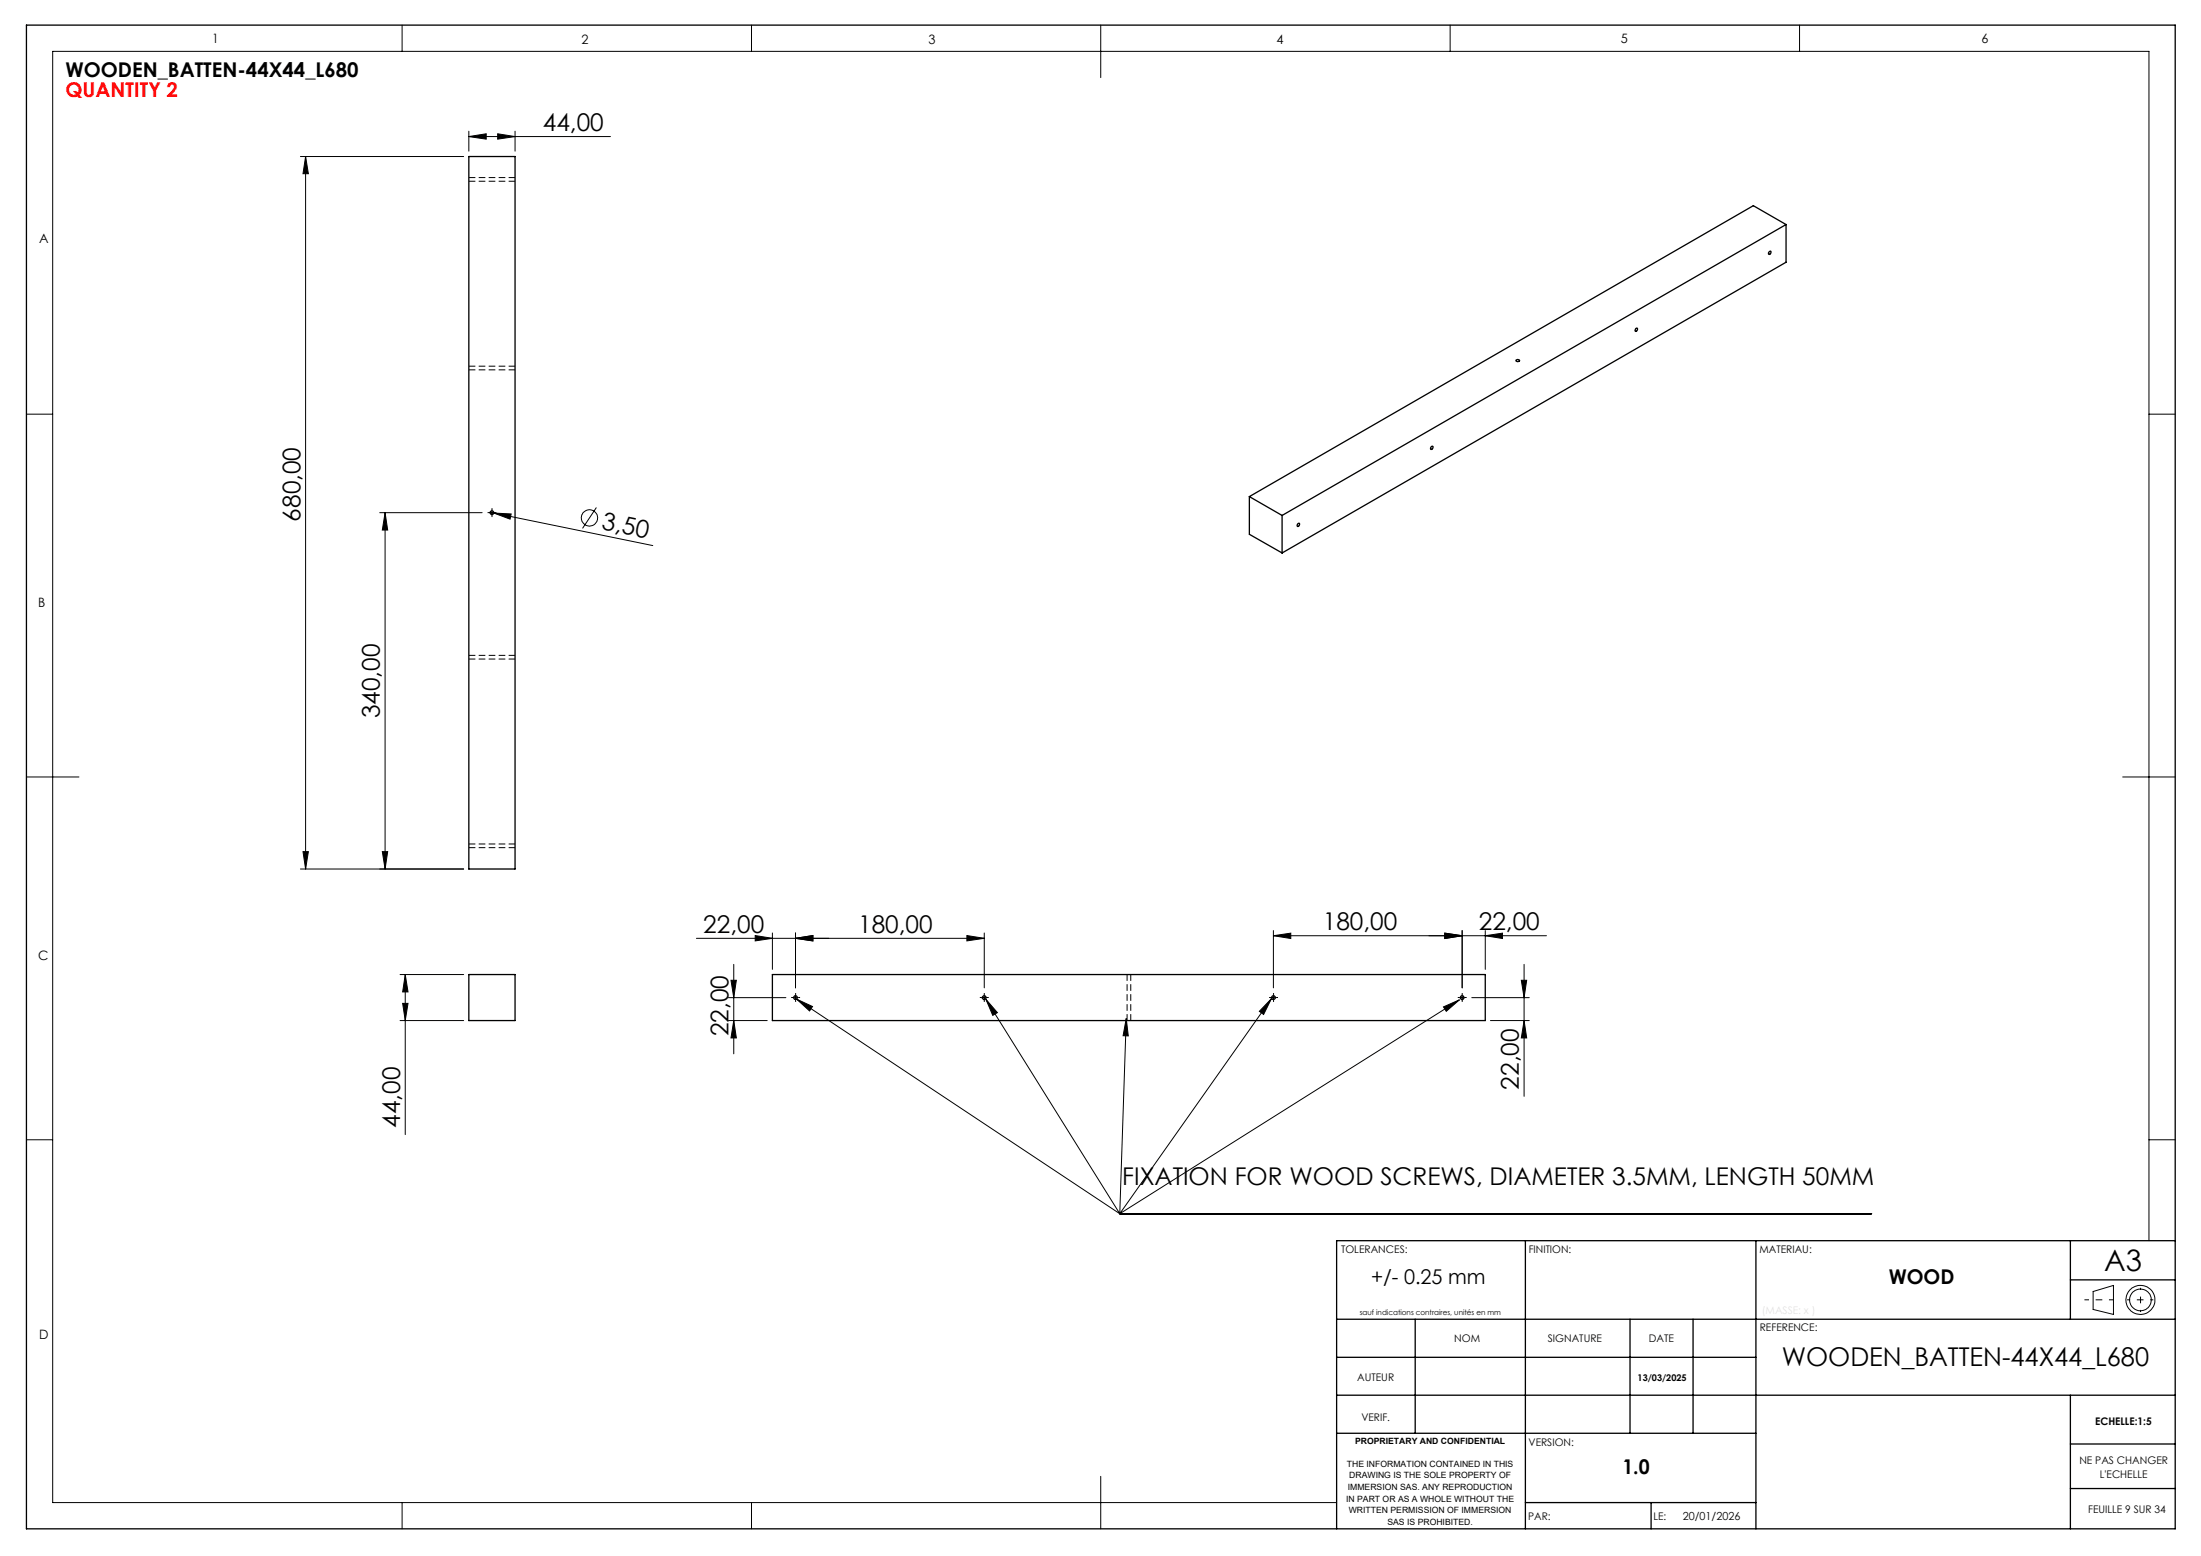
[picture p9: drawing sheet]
<svg xmlns="http://www.w3.org/2000/svg" width="420mm" height="297mm" viewBox="0 0 420 297" stroke-linecap="round" stroke-linejoin="round" font-family="sans-serif">
<g fill="none" stroke="#000" stroke-width=".25">
<path d="M5 4.8h410.1v287h-410.1zM89.5 29.9h8.8v136h-8.8zM337.6 48l.2-.1a.32 .32 0 0 1 .1 .5 .32 .32 0 0 1-.4 .1zM340.8 42.9v7.2l-96.1 55.4M340.8 42.9l-96.1 55.5M340.8 42.9l-6.2-3.6-96.2 55.5M289.3 68.8a.39 .39 0 0 1 .6 .1 .39 .39 0 0 1-.6-.1zM312.1 62.7l.2-.1a.33 .33 0 0 1 .1 .4 .33 .33 0 0 1-.4 .2zM238.4 94.8l6.3 3.6M238.4 94.8v7.2l6.3 3.5M244.7 98.4v7.1M247.6 100l.3-.1a.33 .33 0 0 1 0 .4 .33 .33 0 0 1-.4 .1z"/>
<path d="M273.1 85.3l.2-.1a.32 .32 0 0 1 .1 .4 .32 .32 0 0 1-.4 .1zM89.5 186h8.8v8.8h-8.8zM147.4 186h136v8.8h-136zM291.1 236.8v55M335.1 236.8v55M395.1 236.8v15M415.1 236.8h-160v55M255.1 251.8h160M255.1 259.1h80M270.1 251.8v21.8M311 251.8v21.8M323.1 251.8v21.8"/>
<path d="M395.1 244.3h20M255.1 266.3h160M255.1 273.6h80M395.1 275.6h20M395.1 266.3v25.5M291.1 286.8h44M315.1 286.8v5M395.1 284.1h20"/>
<circle cx="93.9" cy="97.9" r=".35"/>
<circle cx="151.8" cy="190.4" r=".35"/>
<circle cx="187.8" cy="190.4" r=".36"/>
<circle cx="243" cy="190.4" r=".35"/>
<circle cx="279" cy="190.4" r=".35"/>
</g>
<path d="M89.5 34.6h8.8M98.3 33.9h-8.8M89.5 70.6h8.8M98.3 69.9h-8.8M89.5 125.8h8.8M98.3 125.1h-8.8M89.5 161.8h8.8M98.3 161.1h-8.8M215.1 186v8.8M215.8 194.8v-8.8" fill="none" stroke="#000" stroke-width=".19" stroke-dasharray="1.3 .6" stroke-linecap="butt"/>
<g fill="none" stroke="#000" stroke-width=".19">
<path d="M76.7 4.8v5M143.4 4.8v5M210 4.8v10M276.7 4.8v5M343.4 4.8v5M57.3 29.9h31.2M58.3 29.9l.5 3.3h-1zM58.3 29.9v136M89.5 26.1l3.3-.6v1.1zM89.5 25v3.9M89.5 26.1h27M95 25.5l3.3 .6-3.3 .5z"/>
<path d="M98.3 25v3.9M5 79.1h5.1M410.1 79.1h5M72.5 97.9h19.5M73.5 97.9l.5 3.3h-1zM73.5 97.9v68M93.4 97.9h1M93.5 97.8l.7 .1M93.9 97.4v1M94.2 97.9l3.3 .2-.2 1zM94.2 97.9l30.4 6.2M113.8 96.9l-2.6 4"/>
<path d="M5 148.3h10.1M405.1 148.3h10M57.3 165.9h31.2M57.8 162.6h1l-.5 3.3zM73 162.6h1l-.5 3.3zM132.9 179.1h54.9M144.1 178.6l3.3 .5-3.3 .5zM147.4 178.1v6.9M151.8 179.1l3.3-.5v1zM151.8 178.1v10.5M184.5 178.6l3.3 .5-3.3 .5zM187.8 178.1v10.5"/>
<path d="M243 178.6l3.3-.5v1zM243 177.6v11M243 178.6h52.1M275.7 178.1l3.3 .5-3.3 .5zM279 177.6v11M283.4 178.6l3.3-.5v1zM283.4 177.6v7.4M76.3 186h12.2M76.3 194.8h12.2M76.8 191.5h1.1l-.6 3.3zM77.3 186l.6 3.3h-1.1zM77.3 186v30.6"/>
<path d="M139 194.8h7.4M139 190.4h11M139.5 187.1h1l-.5 3.3zM140 194.8l.5 3.3h-1zM140 184.1v17.1M151.3 190.4h1M151.8 189.9v1M152 190.7l3 1.4-.5 .9zM152 190.7l61.7 41M187.3 190.4h1M187.8 189.9v1M188.1 190.7l2.2 2.6-.9 .5z"/>
<path d="M188.1 190.7l25.6 41M214.9 194.4l.4 3.3h-1zM214.9 194.4l-1.2 37.3M242.5 190.4h1M242.6 190.6l-1.5 3-.8-.6zM242.6 190.6l-28.9 41.1M243 189.9v1M275.4 192.2l3.1-1.4-2.5 2.2zM278.5 190.8l-64.8 40.9M278.5 190.4h1M279 189.9v1M280.8 190.4h11"/>
<path d="M284.4 194.8h7.4M290.3 187.1h1l-.5 3.3zM290.8 194.8l.5 3.3h-1zM290.8 184.1v25.2M5 217.6h5.1M410.1 217.6h5M213.7 231.7h143.5M410.1 236.8v-227h-400v277h245M399.4 246.5l3.9-1.1v5.5l-3.9-1zM76.7 286.8v5M143.4 286.8v5M210 281.8v10"/>
<circle cx="112.5" cy="98.9" r="1.56"/>
<circle cx="408.4" cy="248.1" r="2.08"/>
<circle cx="408.4" cy="248.1" r="2.78"/>
</g>
<g fill="none" stroke="#000" stroke-width=".19" stroke-dasharray="30.5 1.3 1.3 1.3" stroke-linecap="butt">
<path d="M93.4 97.8h-.4M93.9 97.3v-.3M93.9 98.3v.4M94.4 97.8h.3M151.3 190.4h-.3M151.8 189.9v-.4M151.8 190.9v.3M152.3 190.4h.4M187.3 190.4h-.3M187.8 189.9v-.4M187.8 190.9v.3M188.3 190.4h.4"/>
<path d="M242.5 190.4h-.3M243 189.9v-.4M243 190.9v.3M243.5 190.4h.4M278.5 190.4h-.3M279 189.9v-.4M279 190.9v.3M279.5 190.4h.4"/>
</g>
<path d="M397.8 248.1h5.5" fill="none" stroke="#000" stroke-width=".19" stroke-dasharray="30.5 1.3 1.3 1.3" stroke-dashoffset="29.6" stroke-linecap="butt"/>
<path d="M408.5 245.8v4.6" fill="none" stroke="#000" stroke-width=".19" stroke-dasharray="30.5 1.3 1.3 1.3" stroke-dashoffset="30.1" stroke-linecap="butt"/>
<path d="M405.9 248.1h5" fill="none" stroke="#000" stroke-width=".19" stroke-dasharray="30.5 1.3 1.3 1.3" stroke-dashoffset="29.9" stroke-linecap="butt"/>
<g fill="#000">
<path d="M94.2 97.9l3.3 .2-.2 1z"/>
<path d="M95 25.5l3.3 .6-3.3 .5zM89.5 26.1l3.3-.6v1.1zM151.8 179.1l3.3-.5v1zM144.1 178.6l3.3 .5-3.3 .5z"/>
<path d="M57.8 162.6h1l-.5 3.3zM58.3 29.9l.5 3.3h-1z"/>
<path d="M151.8 179.1l3.3-.5v1zM184.5 178.6l3.3 .5-3.3 .5zM243 178.6l3.3-.5v1zM275.7 178.1l3.3 .5-3.3 .5zM152 190.7l3 1.4-.5 .9zM188.1 190.7l2.2 2.6-.9 .5zM214.9 194.4l.4 3.3h-1zM242.6 190.6l-1.5 3-.8-.6zM275.4 192.2l3.1-1.4-2.5 2.2z"/>
<path d="M275.7 178.1l3.3 .5-3.3 .5zM283.4 178.6l3.3-.5v1z"/>
<path d="M77.3 186l.6 3.3h-1.1zM76.8 191.5h1.1l-.6 3.3zM73.5 97.9l.5 3.3h-1zM73 162.6h1l-.5 3.3zM290.3 187.1h1l-.5 3.3zM290.8 194.8l.5 3.3h-1zM139.5 187.1h1l-.5 3.3zM140 194.8l.5 3.3h-1z"/>
</g>
<text font-size="5.6" x="401.5" y="242.6">A3</text>
<text font-size="4.9" x="340" y="260.7">WOODEN_BATTEN-44X44_L680</text>
<g font-size="4.7">
<text x="103.6" y="25">44,00</text>
<text x="57.3" y="99.5" transform="rotate(-90 57.3 99.5)">680,00</text>
<text x="114.7" y="101" transform="rotate(12 114.7 101)">3,50</text>
<text x="72.5" y="137.1" transform="rotate(-90 72.5 137.1)">340,00</text>
<text x="134.2" y="178.1">22,00</text>
<text x="163.8" y="178.1">180,00</text>
<text x="252.4" y="177.6">180,00</text>
<text x="282.2" y="177.6">22,00</text>
<text x="139" y="197.8" transform="rotate(-90 139 197.8)">22,00</text>
<text x="289.8" y="208" transform="rotate(-90 289.8 208)">22,00</text>
<text x="76.3" y="215.3" transform="rotate(-90 76.3 215.3)">44,00</text>
<text x="214.2" y="226.1">FIXATION FOR WOOD SCREWS, DIAMETER 3.5MM, LENGTH 50MM</text>
</g>
<g font-size="3.9">
<text x="12.5" y="14.7">WOODEN_BATTEN-44X44_L680</text>
<text x="261.6" y="245">+/- 0.25 mm</text>
<text x="360.4" y="245">WOOD</text>
<text x="309.6" y="281.3">1.0</text>
</g>
<text font-size="3.9" fill="#f00" x="12.5" y="18.6">QUANTITY 2</text>
<g font-size="2.5">
<text x="40.5" y="8.2">1</text>
<text x="110.9" y="8.4">2</text>
<text x="177.2" y="8.4">3</text>
<text x="243.6" y="8.4">4</text>
<text x="309.3" y="8.2">5</text>
<text x="378.1" y="8.2">6</text>
<text x="7.4" y="46.4">A</text>
<text x="7.3" y="115.8">B</text>
<text x="7.3" y="183.3">C</text>
<text x="7.5" y="255.6">D</text>
</g>
<text font-size="2.1" x="321.1" y="290.1">20/01/2026</text>
<g font-size="2">
<text x="255.9" y="239.1">TOLERANCES:</text>
<text x="291.7" y="239.1">FINITION:</text>
<text x="335.7" y="239.1">MATERIAU:</text>
<text x="277.5" y="256.1">NOM</text>
<text x="295.4" y="256.1">SIGNATURE</text>
<text x="314.6" y="256.1">DATE</text>
<text x="335.8" y="254">REFERENCE:</text>
<text x="259" y="263.6">AUTEUR</text>
<text x="259.8" y="271.2">VERIF.</text>
<text x="291.7" y="276">VERSION:</text>
<text x="399.8" y="272">ECHELLE:1:5</text>
<text x="396.8" y="279.5">NE PAS CHANGER</text>
<text x="400.7" y="282">L'ECHELLE</text>
<text x="291.6" y="290.1">PAR:</text>
<text x="315.5" y="290.1">LE:</text>
<text x="398.5" y="288.7">FEUILLE 9 SUR 34</text>
</g>
<text font-size="1.8" x="312.5" y="263.7">13/03/2025</text>
<g font-size="1.6">
<text x="258.6" y="275.6">PROPRIETARY AND CONFIDENTIAL</text>
<text x="257" y="280">THE INFORMATION CONTAINED IN THIS</text>
<text x="256.9" y="286.6">IN PART OR AS A WHOLE WITHOUT THE</text>
<text x="257.2" y="284.4">IMMERSION SAS. ANY REPRODUCTION</text>
<text x="257.5" y="282.2">DRAWING IS THE SOLE PROPERTY OF</text>
<text x="257.4" y="288.8">WRITTEN PERMISSION OF IMMERSION</text>
<text x="264.8" y="291">SAS IS PROHIBITED.</text>
</g>
<text font-size="1.4" x="259.5" y="251">sauf indications contraires, unités en mm</text>
</svg>
